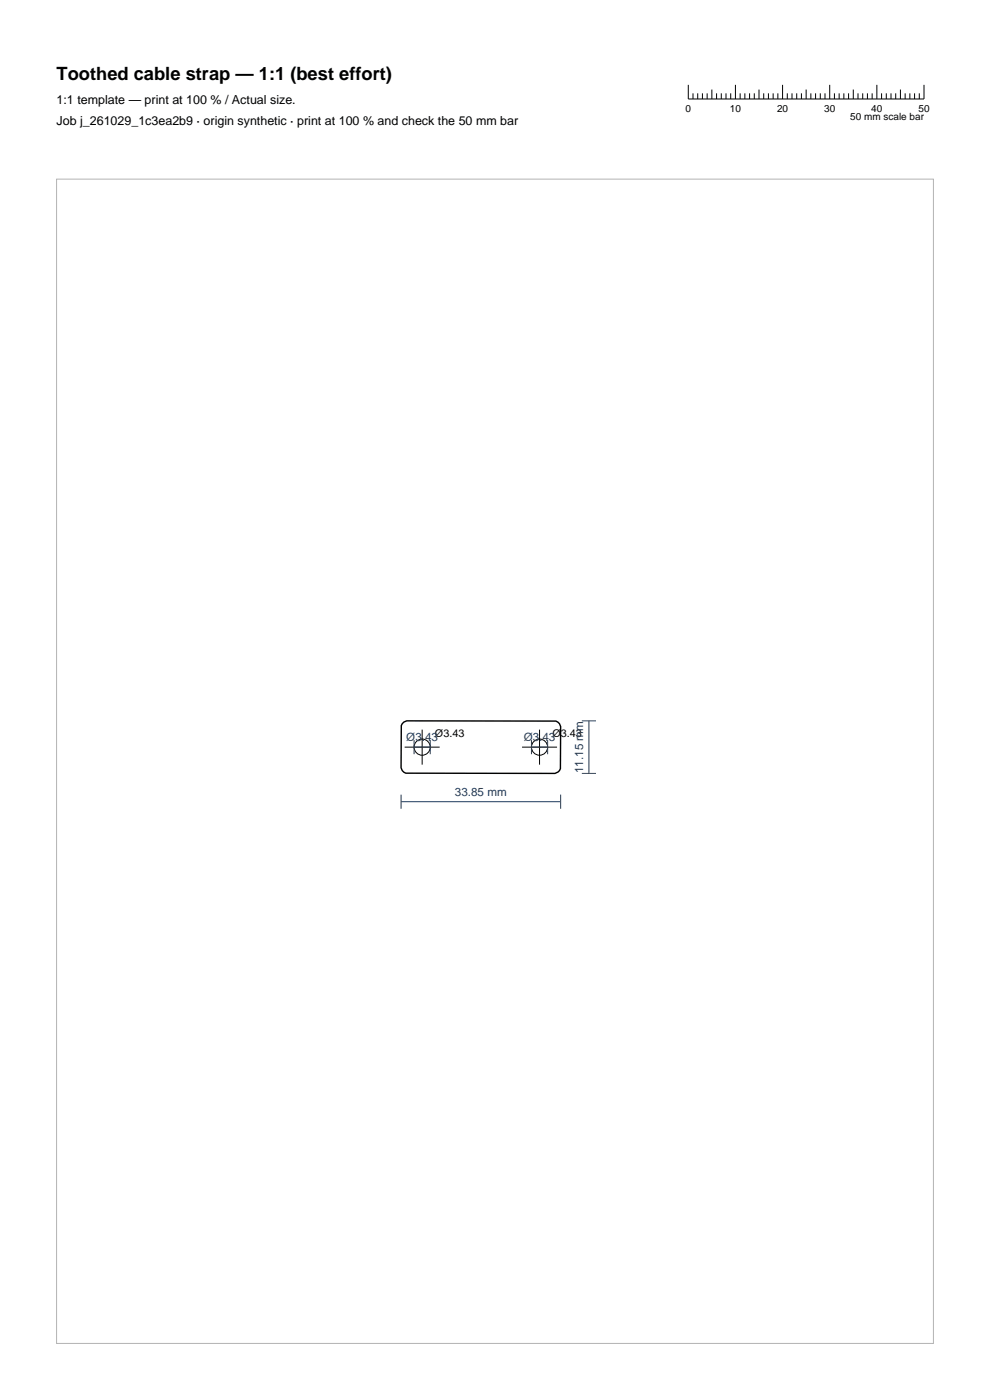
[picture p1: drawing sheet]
<svg xmlns="http://www.w3.org/2000/svg" width="210mm" height="297mm" viewBox="0 0 210 297" stroke-linecap="round" stroke-linejoin="round" font-family="sans-serif">
<g fill="none" stroke="#000" stroke-width=".21">
<path d="M146 18v3h50v-3M147 19.8v1.2M148 19.8v1.2M149 19.8v1.2M150 19.8v1.2M151 19v2M152 19.8v1.2M153 19.8v1.2M154 19.8v1.2M155 19.8v1.2M156 18v3M157 19.8v1.2"/>
<path d="M158 19.8v1.2M159 19.8v1.2M160 19.8v1.2M161 19v2M162 19.8v1.2M163 19.8v1.2M164 19.8v1.2M165 19.8v1.2M166 18v3M167 19.8v1.2M168 19.8v1.2M169 19.8v1.2"/>
<path d="M170 19.8v1.2M171 19v2M172 19.8v1.2M173 19.8v1.2M174 19.8v1.2M175 19.8v1.2M176 18v3M177 19.8v1.2M178 19.8v1.2M179 19.8v1.2M180 19.8v1.2M181 19v2"/>
<path d="M182 19.8v1.2M183 19.8v1.2M184 19.8v1.2M185 19.8v1.2M186 18v3M187 19.8v1.2M188 19.8v1.2M189 19.8v1.2M190 19.8v1.2M191 19v2M192 19.8v1.2M193 19.8v1.2"/>
<path d="M194 19.8v1.2M195 19.8v1.2M85.8 158.5h7.5M89.5 154.8v7.4M110.7 158.5h7.5M114.4 154.8v7.4"/>
<circle cx="89.5" cy="158.5" r="1.72"/>
<circle cx="114.4" cy="158.5" r="1.72"/>
</g>
<path d="M85.3 153.5l.4-.3 .6-.3 31.6 .1 .8 .5 .2 .6v9l-.5 .7-.7 .3-31.6-.1-.8-.5-.2-.6v-9z" fill="none" stroke="#000" stroke-width=".3"/>
<path d="M87.8 158.5h3.5M87.8 157v3M91.3 157v3M112.7 158.5h3.5M112.7 157v3M116.2 157v3M123.4 152.9h3M124.9 152.9v11.2M85.1 170.1h33.8M85.1 168.6v3M118.9 168.6v3M123.4 164.1h3" fill="none" stroke="#1f3b5e" stroke-width=".21"/>
<path d="M12 38h186v247h-186z" fill="none" stroke="#b3b3b3" stroke-width=".21"/>
<text font-size="3.9" x="12" y="17">Toothed cable strap — 1:1 (best effort)</text>
<g font-size="2.6">
<text x="12" y="22">1:1 template — print at 100 % / Actual size.</text>
<text x="12" y="26.5">Job j_261029_1c3ea2b9 · origin synthetic · print at 100 % and check the 50 mm bar</text>
</g>
<g font-size="2.5" fill="#1f3b5e">
<text x="86.2" y="157.3">Ø3.43</text>
<text x="111.1" y="157.3">Ø3.43</text>
<text x="123.7" y="164" transform="rotate(-90 123.7 164)">11.15 mm</text>
<text x="96.5" y="168.9">33.85 mm</text>
</g>
<g font-size="2.3">
<text x="92.3" y="156.3">Ø3.43</text>
<text x="117.2" y="156.3">Ø3.43</text>
</g>
<g font-size="2.1">
<text x="145.4" y="23.8">0</text>
<text x="154.8" y="23.8">10</text>
<text x="164.8" y="23.8">20</text>
<text x="174.8" y="23.8">30</text>
<text x="184.8" y="23.8">40</text>
<text x="194.8" y="23.8">50</text>
<text x="180.4" y="25.5">50 mm scale bar</text>
</g>
</svg>
